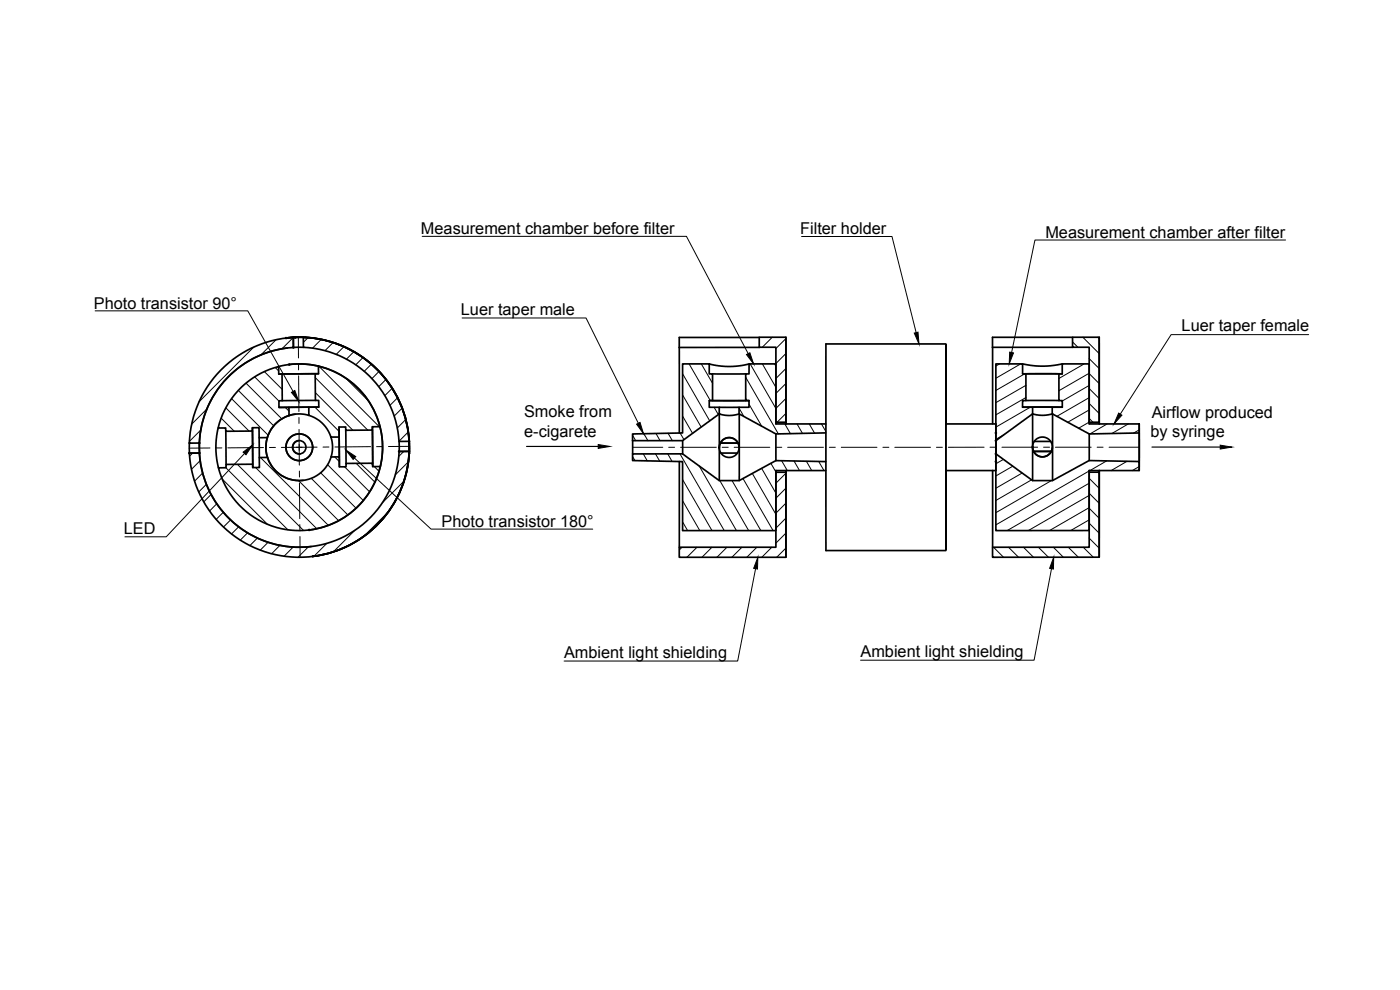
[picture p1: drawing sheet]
<svg xmlns="http://www.w3.org/2000/svg" width="420mm" height="297mm" viewBox="0 0 420 297" stroke-linecap="round" stroke-linejoin="round" font-family="sans-serif">
<!-- layer: Sichtbar -->
<g fill="none" stroke="#000" stroke-width=".51">
<path d="M66.3 111a32.8 32.8 0 0 1 21.7-9.8l.1 3.1a30 30 0 0 0-28.3 28.6l-3 .1a33.1 33.1 0 0 1 9.5-22zM72.5 116.1a25.1 25.1 0 0 1 11.1-6.1l.1 2.3 .9-.1 .1 8-1 .1v1.9h3v2.5a10 10 0 0 0-6.5 6.6h-2.4l-.1-3h-2l.1 1-8 .1-.1-1h-2.2a25.1 25.1 0 0 1 7-12.3zM85.9 101.4a33 33 0 0 1 36.7 28.8 33 33 0 0 1-28.8 36.8M85.9 101.4h.1M85.9 101.4a33 33 0 0 1 36.7 28.8 33 33 0 0 1-28.8 36.7M86.2 104.4a30 30 0 0 0-26.2 33.4 30 30 0 0 0 33.4 26.2M86.8 109.4a25 25 0 0 1 27.8 21.8 25 25 0 0 1-21.8 27.8M88 101.2l.1 3.1M88.6 101.2h.1M88.6 101.2l-2.7 .2M88.6 101.2h3M91 101.2a33 33 0 0 1 31.8 31.2h-3a30 30 0 0 0-28.7-28.2z"/>
<path d="M91 101.2h.1M91.1 101.2h-3M91.1 104.2h-3M91.6 101.2h.1M91.6 101.2a33 33 0 0 1 31.2 31.7M94.6 112.1l-10 .1M95.6 109.9a25 25 0 0 1 18.4 18.1h-2.2v1l-8 .1v-1h-2.1l.1 3h-2.5a10.1 10.1 0 0 0-6.6-6.5v-2.4l3-.1v-2h-1l-.1-8h1zM95.6 109.9l-2.9-.5-3.1-.2-3.2 .2-2.8 .6M95.6 112.1l-11.9 .1M203.9 104.2v25.7M212.9 109.2l2.1 .5 3.2 .3 3.3-.2 3.3-.6M223.8 112.2h-10"/>
<path d="M227.9 101.2h8v25.5h-3v-22.5h-5zM227.9 101.2h-24v3.1l24-.1M227.9 104.2h.1M235.9 101.2v26v-.5M283.9 103.2h-36v22.3v39.7h36M283.9 103.2v62zM297.9 104.2v23M306.9 109.2l5.3 .7 3.1-.1 3.5-.6M317.8 112.2h-9.9M318.8 109.2h8.1v18h15v2.7l-15 .3-11.1-6v-2h3v-2h-1v-8h1zM318.8 112.2h-11.9M321.9 101.2h8v25.5h-3v-22.5h-5z"/>
<path d="M321.9 101.2h-24v3M321.9 104.2h-24M329.9 101.2v26v-.5M56.8 136l3-.1a30 30 0 0 0 30.2 28.3 30 30 0 0 0 29.8-28.7l3-.1a33 33 0 0 1-32.7 31.8 33 33 0 0 1-33.3-31.2zM56.8 133l.1 3M59.8 135.9l-3 .1M59.8 132.9l.1 3M65.5 128.4l-.6 3.4-.1 3 .3 3.3 .5 2.3M67.8 129.4v9.9M75.8 128.3l.1 12M75.8 129.3v10M77.8 131.3v6"/>
<path d="M80.2 131.3l-.4 1.8v1.6l.5 2.6M88.6 124.3a10 10 0 0 0-8.7 11.1 10 10 0 0 0 11.1 8.7M89.6 132.2a2 2 0 0 0-1.8 2.2 2 2 0 0 0 2.3 1.8M92.7 122.2h-6M92.7 124.6l-3.2-.4-2.8 .5M94.7 120.1l-10 .1M95.7 122.1l-12 .1M99.3 131.1l.5 2.7-.4 3.3M101.8 128.1v12M101.8 131.1v6M103.8 129.1l.1 10M111.8 128l.1 12"/>
<path d="M111.8 129l.1 10M114 128l.5 2.3 .3 3.3-.1 3.4-.6 3M119.8 132.4v3M122.8 136h.1M122.8 132.4v3l-3 .1M122.8 133h.1M122.8 135.9a33 33 0 0 1-29 31M122.8 132.9v3M189.9 132.2v4M203.9 138.5v25.7M204.9 132.2v4M215.9 124.2l-11 8h-15.1"/>
<path d="M215.9 124.2v-2h-3v-2h.9v-8h-.9v-3h-8v20.7l-15.1 .3v2M215.9 124.2l2.8 .5 3.1-.5M215.9 124.2v10.1M215.9 134.3v9.9M216.2 132.9h5.3M216.4 135.9h4.9M221.8 122.2h-5.9M221.8 134.1a2.97 2.97 0 0 0-3.2-2.8 2.97 2.97 0 0 0-2.7 3.2M221.9 124.2v20M223.8 120.2h-10M224.8 120.2h-11.9M232.9 138.2l-11.1 6h-5.9l-11-8h-15.1v2l15.1 .3v20.7h28v-18"/>
<path d="M232.9 138.2l14.9 .3M232.9 130.2v8M232.9 126.7v.5M247.8 127.2h-14.9v-18h-8.1v3h-1v8h1v2h-3v2l11.1 6M247.8 129.9l-14.9 .3M283.9 127.2h15M298.9 136.2l11 8h6l11-6 15 .3v2.7h-15M298.9 138.5v20.7h28v-18M298.9 129.9v-20.7h8v3h1v8h-1v2h3v2l-11 8M298.9 127.2v14M298.9 129.9v8.6M298.9 132.2v3.9"/>
<path d="M309.9 133.9a2.97 2.97 0 0 0 2.7 3.2 2.97 2.97 0 0 0 3.2-2.8M309.9 134.1v10.1M310.2 135.4h5.3M310.4 132.4h4.9M315.8 124.2l-3.3 .4-2.6-.4v9.9M315.8 122.2h-5.9M315.9 124.2v20M317.8 120.2h-9.9M318.8 122.2h-11.9M326.9 126.7v.5M326.9 130.2v8M341.9 127.2v14"/>
<path d="M341.9 129.9v8.6M65.6 140.4l2.2-.1v-1h8v1h2.1l-.1-3h2.5a10 10 0 0 0 9.6 6.9 10 10 0 0 0 9.5-7.1h2.4l.1 3h1.9v-1l8-.1v1h2.3a25 25 0 0 1-24.1 19.2 25 25 0 0 1-24.4-18.8zM232.9 141.2h14.9M232.9 141.2v.5M235.9 141.7v-.5v26M283.9 141.2h15M297.9 141.2v23M326.9 141.2v.5M329.9 141.7v-.5v26M93.8 166.9l-.1 .1M203.9 164.2h29v-22.5h3v25.5h-32zM297.9 164.2h29v-22.5h3v25.5h-32z"/>
<circle cx="89.8" cy="134.2" r="4"/>
<circle cx="89.8" cy="134.2" r="2"/>
<circle cx="218.8" cy="134.3" r="2.97"/>
<circle cx="312.9" cy="134.1" r="2.98"/>
</g>
<g fill="#000" stroke="#000" stroke-width=".3">
<circle cx="85.8" cy="101.4" r=".24"/>
<circle cx="86.8" cy="109.4" r=".24"/>
<circle cx="88" cy="101.2" r=".24"/>
<circle cx="88" cy="104.3" r=".24"/>
<circle cx="88.6" cy="101.2" r=".24"/>
<circle cx="56.8" cy="136" r=".24"/>
<circle cx="59.8" cy="132.9" r=".24"/>
<circle cx="59.8" cy="135.9" r=".24"/>
<circle cx="119.8" cy="135.5" r=".24"/>
<circle cx="122.8" cy="132.4" r=".24"/>
<circle cx="122.8" cy="135.4" r=".24"/>
<circle cx="122.8" cy="136" r=".24"/>
<circle cx="215.9" cy="124.2" r=".24"/>
<circle cx="298.9" cy="132.2" r=".24"/>
<circle cx="298.9" cy="136.2" r=".24"/>
<circle cx="298.9" cy="138.5" r=".24"/>
<circle cx="298.9" cy="129.9" r=".24"/>
<circle cx="92.8" cy="159" r=".24"/>
</g>
<!-- layer: Schraffur -->
<g fill="none" stroke="#000" stroke-width=".3">
<path d="M69.5 119.6l11 11M71.5 117.1l10.6 10.7M73.8 115l10.8 10.7M76.2 104.1l-16.4 16.5M76.4 113.1l7.3 7.2M79.3 111.5l5.4 5.3M82.6 110.3l1 1M82.8 101.9l-4.5 4.6M84.6 112.2v.1M88 101.2l-3.4 3.5M92.5 101.3l-1.5 1.4M94.6 113.3l15.8 15.8"/>
<path d="M94.6 117.8l11.3 11.3M95.7 109.9l18.1 18.1M96.4 101.9l-2.6 2.6M99.9 102.8l-2.4 2.4M103.2 104l-2.3 2.3M103.8 113.5l6.7 6.7M106.2 105.5l-2.2 2.3M108.9 107.3l-2.1 2.2M111.4 109.3l-2.1 2.1M113.7 111.5l-2.1 2.1M115.8 113.9l-2.1 2.1M117.7 116.5l-2.2 2.2"/>
<path d="M119.3 119.4l-2.3 2.2M204.9 118.5l5.5 9.7M204.9 112.2l8.1 14.1M206.8 109.2l6.4 11M210.5 109.2l3.4 5.8M223.8 119.6l.4 .6M223.8 113.2l9.8 17M225.1 109.2l7.8 13.4M228.8 109.2l4.1 7M231.8 101.2l-3 3M232.5 109.2l.4 .7M235.9 101.6l-3 3"/>
<path d="M235.9 106.1l-3 3M235.9 110.6l-3 3M235.9 115.1l-3 3M235.9 119.6l-3 2.9M300 109.2l-1.1 .6M306.3 109.2l-7.4 4.3M307.5 112.2l-8.6 5M307.9 115.6l-9 5.2M307.9 119.3l-9 5.2M319 109.2l-.2 .1M321.9 102.6l1.6 1.6M325 101.2l4.9 4.9"/>
<path d="M325.4 109.2l-7.6 4.4M326.9 116.6l3 3M326.9 112.1l3 3M326.9 107.6l3 3M326.9 112l-9.1 5.2M326.9 115.7l-8.1 4.6M326.9 119.3l-9.7 5.6M329.5 101.2l.4 .4M57.8 136l-.9 .9M60.1 138.2l-2.6 2.6M60.2 129l-3.4 3.4M62.1 122.7l-4.6 4.6"/>
<path d="M66.4 125.5l3.9 3.9M67.8 122.4l6.9 6.9M71.2 139.3l19.9 19.9M75.7 139.3l.1 .1M78.2 137.3l20.3 20.3M85.6 122.2l1.1 1.2M94.5 122.2l7.2 7.2M98.3 139.4l10.7 10.8M100.4 137.1l1.4 1.4M106.9 139l5.6 5.7M111.3 139l.5 .5M112.3 140l1.4 1.4"/>
<path d="M120.6 122.5l-2.3 2.3M121.2 135.5l-1.5 1.5M121.7 125.9l-2.5 2.5M122.5 129.7l-2.8 2.7M122.5 138.6l-3.9 3.9M189.9 137l.7 1.2M189.9 130.6l.9 1.6M193.1 136.2l1.2 2.1M193.3 130.1l1.1 2.1M196.7 136.2l1.3 2.2M196.9 130.1l1.2 2.1M200.4 136.2l1.3 2.2"/>
<path d="M200.5 130l1.3 2.2M204.1 136.2l13.3 23M204.1 129.9l1.2 2M204.9 124.9l3 5.1M209.8 139.8l11.2 19.4M214.3 122.2l1.3 2.2M221.8 122.5l1.4 2.5M224.8 121.3l3.8 6.6M231.4 139l1.5 2.6M234.6 138.2l1.7 3M235.5 127.2l1.7 2.9M235.9 124l-2.7 2.7"/>
<path d="M238.3 138.3l1.6 2.9M239.2 127.2l1.6 2.8M242 138.4l1.6 2.8M242.9 127.2l1.6 2.8M245.7 138.5l1.6 2.7M246.5 127.2l1.3 2.3M301.1 137.8l-2.2 1.4M301.4 130.4l-2.5 1.4M304 139.9l-5.1 2.9M309.2 122.2l-10.3 6M326.9 125.5l1.1 1.2M326.9 121l3 3"/>
<path d="M326.9 123l-6.5 3.7M326.9 126.7l-3.2 1.8M332.1 138.3l-5 2.9M332.3 127.2l-5.2 3M338.3 138.4l-4.8 2.8M338.6 127.2l-4.9 2.9M341.9 129l-1.7 .9M60.8 141.9l-2.4 2.5M61.9 145.3l-2.3 2.3M63.4 148.4l-2.2 2.2M65 151.2l-2.1 2.1M66.7 143.7l13.6 13.6"/>
<path d="M67 153.7l-2.1 2.1M67.8 140.3l18.6 18.7M69.2 156l-2.1 2.1M71.6 158.1l-2.1 2.1M74.3 159.9l-2.2 2.2M76.7 140.3l18.4 18.3M89.6 144.2l12 12M93.4 143.5l11 11M96.2 141.8l10.6 10.7M103.4 140.1l7.5 7.5M106.5 159.1l-6.4 6.5M116.5 153.7l-7.3 7.2"/>
<path d="M121.2 144.4l-6.5 6.5M204.9 156.6l1.5 2.6M204.9 150.3l5.1 8.9M204.9 143.9l8.8 15.3M216 144.2l8.7 15M219.7 144.2l8.6 15M223 143.6l9 15.6M225.8 142.1l7.1 12.2M228.6 140.5l4.3 7.5M235.9 142l-3 3M235.9 146.5l-3 3M235.9 151l-3 3"/>
<path d="M235.9 155.5l-3 3M235.9 160l-3 2.9M306.8 141.9l-7.9 4.6M309.6 144l-10.7 6.2M315.6 144.2l-16.7 9.6M326.9 157l3 3M326.9 152.5l3 3M326.9 148l3 3M326.9 143.5l3 3M326.9 141.3l-28 16.2M326.9 145l-24.6 14.2M326.9 148.7l-18.3 10.5"/>
<path d="M326.9 152.3l-11.9 6.9M326.9 156l-5.6 3.2M329.5 141.7l.4 .3M341.9 140l-2.1 1.2M77.2 161.4l-2.2 2.3M80.5 162.7l-2.4 2.4M84 163.6l-2.5 2.5M88 164.1l-2.7 2.8M92.6 164.1l-3.2 3.1M98.1 163l-3.9 3.9M204.7 164.2l-.8 .8M209.2 164.2l-3 3"/>
<path d="M213.7 164.2l-3 3M218.2 164.2l-3 3M222.7 164.2l-3.1 3M227.1 164.2l-3 3M231.6 164.2l-3 3M235.9 164.5l-2.8 2.7M298.2 164.2l3 3M302.7 164.2l3 3M307.1 164.2l3.1 3M311.6 164.2l3 3M316.1 164.2l3 3M320.6 164.2l3 3"/>
<path d="M325.1 164.2l3 3M326.9 161.4l3 3.1"/>
</g>
<!-- layer: Annotations -->
<path d="M274.4 99.9l1.1-.2 .3 3.5zM87.5 117.7l1-.5 1.2 3.3zM224 106.4l1-.6 1.2 3.4zM303 105.6l1.2 .3-1.3 3.3zM73 135.7l2.8-2.2-2 2.9zM103.8 135l3 2-.8 .8zM191.1 127.3l1-.5 1 3.3zM335.7 123.9l1 .7-2.4 2.6zM227.4 167.2l-.1 3.5-1.1-.2zM316.2 167.2l-.1 3.5-1.1-.2z" fill="#000" stroke="#000" stroke-width=".3"/>
<path d="M126.7 70.9h79.3l18.5 35.2M240.6 71h27.1l7.3 28.8M385.8 72h-75.2l-7 33.8M28.6 93.3h45.8l13.6 24.2M138.7 95.4h37.2l15.7 31.6M392.7 100.4h-41.2l-15.3 23.9M73.4 136.1l-23.5 25h-12.4M106.4 137.4l23 21.4h48.5M226.8 170.6l-5.4 27.7h-52.1M315.6 170.6l-5.3 27.5h-52" fill="none" stroke="#000" stroke-width=".3"/>
<!-- layer: Sketch1 -->
<path d="M179.5 133.4l3.5 .5-3.5 .6zM366.2 133.6l3.5 .5-3.5 .6z" fill="#000" stroke="#000" stroke-width=".3"/>
<path d="M158 133.9h21.5M345.7 134.1h20.5" fill="none" stroke="#000" stroke-width=".36"/>
<!-- layer: Center Lines -->
<g fill="none" stroke="#000" stroke-width=".3">
<path d="M89.5 101.2l.1 6.2M89.6 109.2v1.8M89.6 112.8l.1 10.7M63 134.4l-6.2 .1M64.8 134.4h1.8M79.1 134.3l-10.7 .1M82.7 134.2l-1.8 .1M88.9 134.2h1.8M89.7 125.3v1.7M89.7 128.8l.1 10.8M89.8 133.3v1.8M95.2 134.2h-10.8"/>
<path d="M98.7 134.1h-1.8M111.2 134l-10.7 .1M114.8 134h-1.8M122.8 133.9l-6.2 .1M189.9 134.2h9M200.7 134.2h1.8M204.3 134.2h10.7M216.7 134.2h1.8M220.3 134.2h10.7M232.8 134.2h1.8M236.4 134.2h10.7M248.9 134.2h1.8"/>
<path d="M252.5 134.2h10.7M265 134.2h1.8M268.5 134.2h10.8M281.1 134.2h1.7M295.3 134.2h-10.7M297.1 134.2h1.8M300.7 134.2h10.7M313.2 134.2h1.8M316.8 134.2h10.7M329.3 134.2h1.7M332.8 134.2h9.1M89.9 141.3v1.8"/>
<path d="M89.9 144.9l.1 10.7M90 157.4v1.8M90 161l.1 6.2"/>
</g>
<g font-size="4.9">
<text x="126.3" y="70.2">Measurement chamber before filter</text>
<text x="240.2" y="70.3">Filter holder</text>
<text x="313.7" y="71.3">Measurement chamber after filter</text>
<text x="28.2" y="92.6">Photo transistor 90°</text>
<text x="138.3" y="94.4">Luer taper male</text>
<text x="354.6" y="99.4">Luer taper female</text>
<text x="157.3" y="125.2">Smoke from</text>
<text x="345.6" y="125.3">Airflow produced</text>
<text x="157.3" y="131.1">e-cigarete</text>
<text x="345.3" y="131.1">by syringe</text>
<text x="37.1" y="160.4">LED</text>
<text x="132.5" y="158.1">Photo transistor 180°</text>
<text x="169.3" y="197.3">Ambient light shielding</text>
<text x="258.3" y="197">Ambient light shielding</text>
</g>
</svg>
